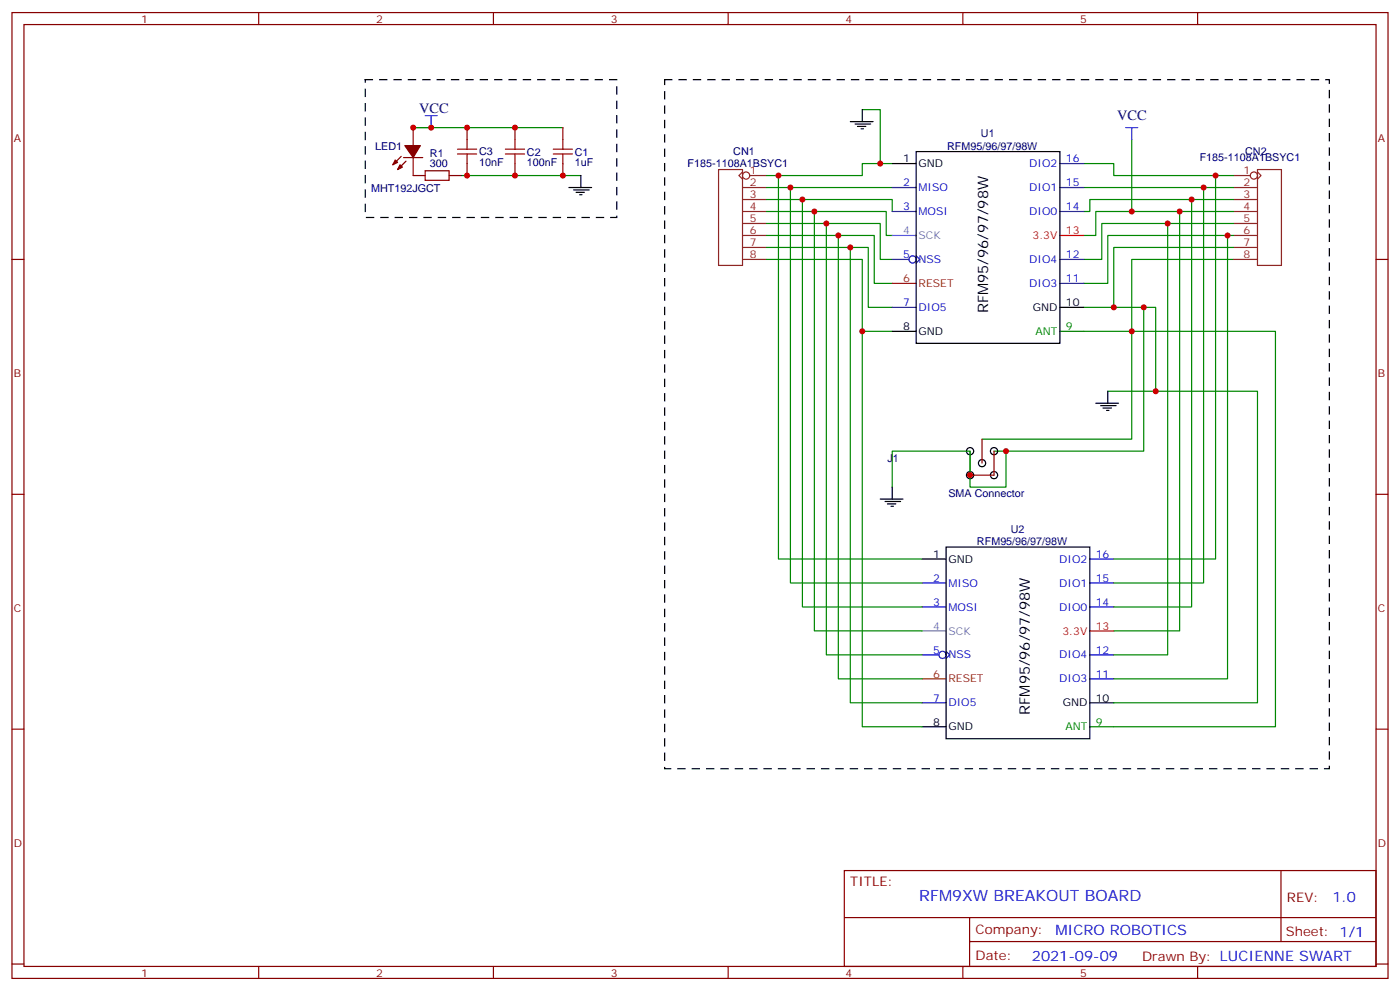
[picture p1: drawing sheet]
<svg xmlns="http://www.w3.org/2000/svg" width="412mm" height="292mm" viewBox="0 0 412 292" stroke-linecap="round" stroke-linejoin="round" font-family="sans-serif">
<g fill="none" stroke="#870000" stroke-width=".35">
<path d="M3.5 3.7h405.4v284.3h-405.4zM7.1 7.2h398.2v277.3h-398.2zM76.2 3.7v3.5M145.3 3.7v3.5M214.5 3.7v3.5M283.6 3.7v3.5M352.8 3.7v3.5M121.7 37.6v5.3M137.6 37.6v3.5M151.7 37.6v3.5M165.8 37.6v3.5M118.2 46l-2.5 2.5"/>
<path d="M118.9 46.4h5.6M119.6 47.4l-2.5 2.5M121.7 46.4v5.3h3.5M132.3 51.7h3.5M137.6 48.2v3.5M151.7 48.2v3.5M165.8 48.2v3.5M3.5 76.4h3.6M405.3 76.4h3.6M285.8 132.8v7.1h7v-7.1M289.3 129.3v7M3.5 145.5h3.6"/>
<path d="M405.3 145.5h3.6M3.5 214.7h3.6M405.3 214.7h3.6M248.7 256.3h156.6v28.2h-156.6zM377.3 256.3v20.9M248.7 270.1h156.5M285.6 277.2h119.6M285.6 270.1v14.2M3.5 283.8h3.6M76.2 284.5v3.5M145.3 284.5v3.5M214.5 284.5v3.5"/>
<path d="M283.6 284.5v3.5M352.8 284.5v3.5M405.3 283.8h3.6"/>
</g>
<path d="M107.6 23.5h74.1v40.5h-74.1zM195.8 23.5h195.8v202.8h-195.8z" fill="none" stroke="#000" stroke-width=".35" stroke-dasharray="2.1 2.1"/>
<g fill="none" stroke="#008700" stroke-width=".35">
<path d="M121.7 37.6h44.1M254 32.3h5.3v15.9M135.8 51.7h35.3M225.8 58.7h37v3.6M225.8 55.2h37M229.3 51.7v112.9h42.3M232.8 55.2v116.4h38.8M236.4 58.7v120h35.2M262.8 48.2h-8.8v3.5h-28.2M319.3 48.2h8.8v3.5h35.3M319.3 55.2h44.1M333.4 41.1v21.2"/>
<path d="M351 58.7v120h-22.9M354.5 55.2v116.4h-26.4M358.1 51.7v112.9h-30M363.4 58.7h-42.4v3.6h-1.7M225.8 76.4h28.2v21.1h8.8M225.8 72.8h30v17.7h7M225.8 69.3h31.7v14.1h5.3M225.8 65.8h33.5v10.6h3.5M225.8 62.3h35.3v7h1.7M239.9 62.3v123.4h31.7M243.4 65.8v127h28.2M246.9 69.3v130.5h24.7"/>
<path d="M250.5 72.8v134.1h21.1M344 65.8v127h-15.9M347.5 62.3v123.4h-19.4M361.6 69.3v130.5h-33.5M363.4 76.4h-30v21.1h-14.1M363.4 72.8h-35.3v17.7h-8.8M363.4 69.3h-37.1v14.1h-7M363.4 65.8h-38.8v10.6h-5.3M363.4 62.3h-40.6v7h-3.5M254 97.5v116.5h17.6M328.1 90.5h12.3v24.7h-14.1M336.9 90.5v42.3h-44.1"/>
<path d="M340.4 115.2h30v91.7h-42.3M289.3 129.3h44.1v-31.8h42.3v116.5h-47.6M296.3 132.8v10.6h-10.5v-10.6h-23v10.6"/>
</g>
<g fill="none" stroke="#8c2424" stroke-width=".35">
<path d="M211.7 49.9h7v28.2h-7zM218.7 50.6l-1 1.1 1 1M218.7 55.2h7.1M218.7 58.7h7.1M220.8 51.7h5M363.4 55.2h7M363.4 58.7h7M363.4 51.7h4.9M370.4 50.6l1.1 1.1-1.1 1M370.4 49.9h7.1v28.2h-7.1zM218.7 62.3h7.1M218.7 65.8h7.1"/>
<path d="M218.7 69.3h7.1M218.7 72.8h7.1M218.7 76.4h7.1M363.4 62.3h7M363.4 65.8h7M363.4 69.3h7M363.4 72.8h7M363.4 76.4h7"/>
<circle cx="219.8" cy="51.7" r="1.06"/>
<circle cx="369.4" cy="51.7" r="1.06"/>
</g>
<g fill="none" stroke="#000" stroke-width=".35">
<path d="M250.5 35.8h6.7M251.9 36.5h4.6M252.6 37.2h2.5M253.6 37.9h.8M254 32.3v3.5M167.6 55.2h6.7M169 55.9h4.6M169.7 56.6h2.5M170.7 57.3h.7M171.1 51.7v3.5M262.8 48.2h7.1M269.9 44.6h42.3v56.5h-42.3z"/>
<path d="M262.8 97.5h7.1M312.2 90.5h7.1M322.8 118.7h6.7M324.2 119.4h4.6M326.3 115.2v3.5M324.9 120.1h2.5M326 120.8h.7M259.3 146.9h6.7M260.7 147.6h4.6M261.4 148.3h2.5M262.5 149h.7M262.8 143.4v3.5"/>
<path d="M271.6 164.6h7.1M278.7 161h42.3v56.5h-42.3zM271.6 214h7.1M321 206.9h7.1"/>
<circle cx="285.7" cy="139.9" r="1.06"/>
<circle cx="285.7" cy="132.8" r="1.06"/>
<circle cx="289.3" cy="136.3" r="1.06"/>
<circle cx="292.8" cy="132.8" r="1.06"/>
<circle cx="292.8" cy="139.9" r="1.06"/>
</g>
<path d="M125.2 34h3.6M127 34v3.6M331.6 37.6h3.5M333.4 37.6v3.5" fill="none" stroke="#00f" stroke-width=".35"/>
<g fill="none" stroke="#00c" stroke-width=".35">
<path d="M262.8 55.2h7.1M312.2 55.2h7.1M312.2 48.2h7.1M262.8 62.3h7.1M262.8 76.4h5M269.9 75.3l1 1.1-1 1M312.2 62.3h7.1M312.2 76.4h7.1M262.8 90.5h7.1M312.2 83.4h7.1M271.6 171.6h7.1M271.6 178.7h7.1"/>
<path d="M321 171.6h7.1M321 178.7h7.1M321 164.6h7.1M271.6 192.8h5M278.7 191.7l1.1 1.1-1.1 1.1M321 192.8h7.1M321 199.8h7.1M271.6 206.9h7.1"/>
<circle cx="268.8" cy="76.4" r="1.06"/>
<circle cx="277.6" cy="192.8" r="1.06"/>
</g>
<path d="M262.8 69.3h7.1M271.6 185.7h7.1" fill="none" stroke="#39c" stroke-width=".35"/>
<path d="M262.8 83.4h7.1M271.6 199.8h7.1" fill="none" stroke="#930" stroke-width=".35"/>
<path d="M312.2 97.5h7.1M321 214h7.1" fill="none" stroke="#060" stroke-width=".35"/>
<path d="M312.2 69.3h7.1M321 185.7h7.1" fill="none" stroke="#f00" stroke-width=".35"/>
<g fill="none" stroke="#a10000" stroke-width=".35">
<path d="M125.2 50.3h7.1v2.8h-7.1zM134.8 43.9h5.6M134.8 45.3h5.6M137.6 41.1v2.8M137.6 45.3v2.9M148.9 43.9h5.6M148.9 45.3h5.6M151.7 41.1v2.8M151.7 45.3v2.9M163 43.9h5.6M163 45.3h5.6M165.8 41.1v2.8"/>
<path d="M165.8 45.3v2.9"/>
</g>
<g fill="#870000" stroke="#870000" stroke-width=".35">
<path d="M117.8 48.5l.7 .7-1.4 .7z"/>
<path d="M116.4 47.1l.7 .7-1.4 .7z"/>
<path d="M119.2 42.9h4.6l-2.1 3.5z"/>
</g>
<g fill="#c00">
<circle cx="285.8" cy="139.9" r=".88"/>
<circle cx="333.4" cy="97.5" r=".88"/>
<circle cx="336.9" cy="90.5" r=".88"/>
<circle cx="333.4" cy="62.3" r=".88"/>
<circle cx="259.3" cy="48.2" r=".88"/>
<circle cx="328.1" cy="90.5" r=".88"/>
<circle cx="229.3" cy="51.7" r=".88"/>
<circle cx="232.8" cy="55.2" r=".88"/>
<circle cx="236.4" cy="58.7" r=".88"/>
<circle cx="239.9" cy="62.3" r=".88"/>
<circle cx="243.4" cy="65.8" r=".88"/>
<circle cx="246.9" cy="69.3" r=".88"/>
<circle cx="250.5" cy="72.8" r=".88"/>
<circle cx="254" cy="97.5" r=".88"/>
<circle cx="358.1" cy="51.7" r=".88"/>
<circle cx="354.5" cy="55.2" r=".88"/>
<circle cx="351" cy="58.7" r=".88"/>
<circle cx="347.5" cy="62.3" r=".88"/>
<circle cx="344" cy="65.8" r=".88"/>
<circle cx="361.6" cy="69.3" r=".88"/>
<circle cx="340.4" cy="115.2" r=".88"/>
<circle cx="296.3" cy="132.8" r=".88"/>
<circle cx="137.6" cy="37.6" r=".88"/>
<circle cx="151.7" cy="51.7" r=".88"/>
<circle cx="151.7" cy="37.6" r=".88"/>
<circle cx="165.8" cy="51.7" r=".88"/>
<circle cx="127" cy="37.6" r=".88"/>
<circle cx="121.7" cy="37.6" r=".88"/>
<circle cx="137.6" cy="51.7" r=".88"/>
</g>
<text font-size="4.6" fill="#00f" x="270.8" y="265.3">RFM9XW BREAKOUT BOARD</text>
<g font-size="4.2" fill="#000080">
<text x="123.5" y="33.3">VCC</text>
<text x="329" y="35.4">VCC</text>
</g>
<g font-size="4.2">
<text x="291" y="92.3" transform="rotate(-90 291 92.3)">RFM95/96/97/98W</text>
<text x="303.4" y="210.4" transform="rotate(-90 303.4 210.4)">RFM95/96/97/98W</text>
</g>
<g font-size="4.2" fill="#00f">
<text x="392.5" y="265.6">1.0</text>
<text x="310.9" y="275.1">MICRO ROBOTICS</text>
<text x="304" y="282.9">2021-09-09</text>
</g>
<g font-size="3.9" fill="#800">
<text x="250.5" y="260.9">TITLE:</text>
<text x="379.1" y="265.6">REV:</text>
<text x="287.4" y="275.1">Company:</text>
<text x="378.7" y="275.7">Sheet: 1/1</text>
<text x="287.4" y="282.8">Date:</text>
<text x="336.4" y="282.8">Drawn By: LUCIENNE SWART</text>
</g>
<g font-size="3.2" fill="#800">
<text x="41.6" y="6.7">1</text>
<text x="110.8" y="6.7">2</text>
<text x="179.9" y="6.7">3</text>
<text x="249.1" y="6.7">4</text>
<text x="318.2" y="6.7">5</text>
<text x="4.1" y="41.8">A</text>
<text x="405.9" y="41.8">A</text>
<text x="4.1" y="110.9">B</text>
<text x="405.9" y="110.9">B</text>
<text x="4.1" y="180.1">C</text>
<text x="405.9" y="180.1">C</text>
<text x="4.1" y="249.2">D</text>
<text x="405.9" y="249.2">D</text>
<text x="41.6" y="287.5">1</text>
<text x="110.8" y="287.5">2</text>
<text x="179.9" y="287.5">3</text>
<text x="249.1" y="287.5">4</text>
<text x="318.2" y="287.5">5</text>
</g>
<g font-size="3.2" fill="#000080">
<text x="288.9" y="40.4">U1</text>
<text x="110.5" y="44">LED1</text>
<text x="126.7" y="46.1">R1</text>
<text x="141.1" y="45.8">C3</text>
<text x="155.2" y="45.8">C2</text>
<text x="169.3" y="45.8">C1</text>
<text x="216" y="45.7">CN1</text>
<text x="279" y="44">RFM95/96/97/98W</text>
<text x="353.4" y="47.5">F185-1108A1BSYC1</text>
<text x="366.8" y="45.7">CN2</text>
<text x="126.7" y="49.2">300</text>
<text x="141.1" y="49">10nF</text>
<text x="155.2" y="48.9">100nF</text>
<text x="169.3" y="48.9">1uF</text>
<text x="202.6" y="49.3">F185-1108A1BSYC1</text>
<text x="109.3" y="56.4">MHT192JGCT</text>
<text x="261.4" y="135.9">J1</text>
<text x="279.4" y="146.3">SMA Connector</text>
<text x="287.8" y="160.5">RFM95/96/97/98W</text>
<text x="297.8" y="156.8">U2</text>
</g>
<g font-size="3.2">
<text x="266.1" y="47.8">1</text>
<text x="270.6" y="49.2">GND</text>
<text x="304.2" y="91.5">GND</text>
<text x="314" y="90.1">10</text>
<text x="266.1" y="97.2">8</text>
<text x="270.6" y="98.6">GND</text>
<text x="274.9" y="164.2">1</text>
<text x="279.4" y="165.6">GND</text>
<text x="313" y="208">GND</text>
<text x="322.8" y="206.6">10</text>
<text x="274.9" y="213.6">8</text>
<text x="279.4" y="215">GND</text>
</g>
<g font-size="3.2" fill="#00c">
<text x="314" y="47.8">16</text>
<text x="303.2" y="49.2">DIO2</text>
<text x="266.1" y="54.9">2</text>
<text x="270.6" y="56.3">MISO</text>
<text x="303.2" y="56.3">DIO1</text>
<text x="314" y="54.9">15</text>
<text x="266.1" y="61.9">3</text>
<text x="270.6" y="63.3">MOSI</text>
<text x="303.2" y="63.3">DIO0</text>
<text x="314" y="61.9">14</text>
<text x="266.1" y="76">5</text>
<text x="270.6" y="77.4">NSS</text>
<text x="303.2" y="77.4">DIO4</text>
<text x="314" y="76">12</text>
<text x="314" y="83.1">11</text>
<text x="303.2" y="84.5">DIO3</text>
<text x="266.1" y="90.1">7</text>
<text x="270.6" y="91.5">DIO5</text>
<text x="312" y="165.6">DIO2</text>
<text x="322.8" y="164.2">16</text>
<text x="274.9" y="171.3">2</text>
<text x="279.4" y="172.7">MISO</text>
<text x="312" y="172.7">DIO1</text>
<text x="322.8" y="171.3">15</text>
<text x="274.9" y="178.3">3</text>
<text x="279.4" y="179.7">MOSI</text>
<text x="312" y="179.7">DIO0</text>
<text x="322.8" y="178.3">14</text>
<text x="274.9" y="192.4">5</text>
<text x="279.4" y="193.9">NSS</text>
<text x="312" y="193.9">DIO4</text>
<text x="322.8" y="192.4">12</text>
<text x="312" y="200.9">DIO3</text>
<text x="322.8" y="199.5">11</text>
<text x="274.9" y="206.6">7</text>
<text x="279.4" y="208">DIO5</text>
</g>
<g font-size="3.2" fill="#8d2323">
<text x="220.8" y="51.3">1</text>
<text x="366.3" y="51.3">1</text>
<text x="220.8" y="54.9">2</text>
<text x="220.8" y="58.4">3</text>
<text x="366.3" y="54.9">2</text>
<text x="366.3" y="58.4">3</text>
<text x="220.8" y="61.9">4</text>
<text x="220.8" y="65.4">5</text>
<text x="366.3" y="61.9">4</text>
<text x="366.3" y="65.4">5</text>
<text x="220.8" y="69">6</text>
<text x="366.3" y="69">6</text>
<text x="220.8" y="72.5">7</text>
<text x="220.8" y="76">8</text>
<text x="366.3" y="72.5">7</text>
<text x="366.3" y="76">8</text>
</g>
<g font-size="3.2" fill="#39c">
<text x="266.1" y="69">4</text>
<text x="270.6" y="70.4">SCK</text>
<text x="274.9" y="185.4">4</text>
<text x="279.4" y="186.8">SCK</text>
</g>
<g font-size="3.2" fill="#f00">
<text x="304.2" y="70.4">3.3V</text>
<text x="314" y="69">13</text>
<text x="322.8" y="185.4">13</text>
<text x="313" y="186.8">3.3V</text>
</g>
<g font-size="3.2" fill="#930">
<text x="266.1" y="83.1">6</text>
<text x="270.6" y="84.5">RESET</text>
<text x="274.9" y="199.5">6</text>
<text x="279.4" y="200.9">RESET</text>
</g>
<g font-size="3.2" fill="#060">
<text x="305" y="98.6">ANT</text>
<text x="314" y="97.2">9</text>
<text x="313.8" y="215">ANT</text>
<text x="322.8" y="213.6">9</text>
</g>
</svg>
